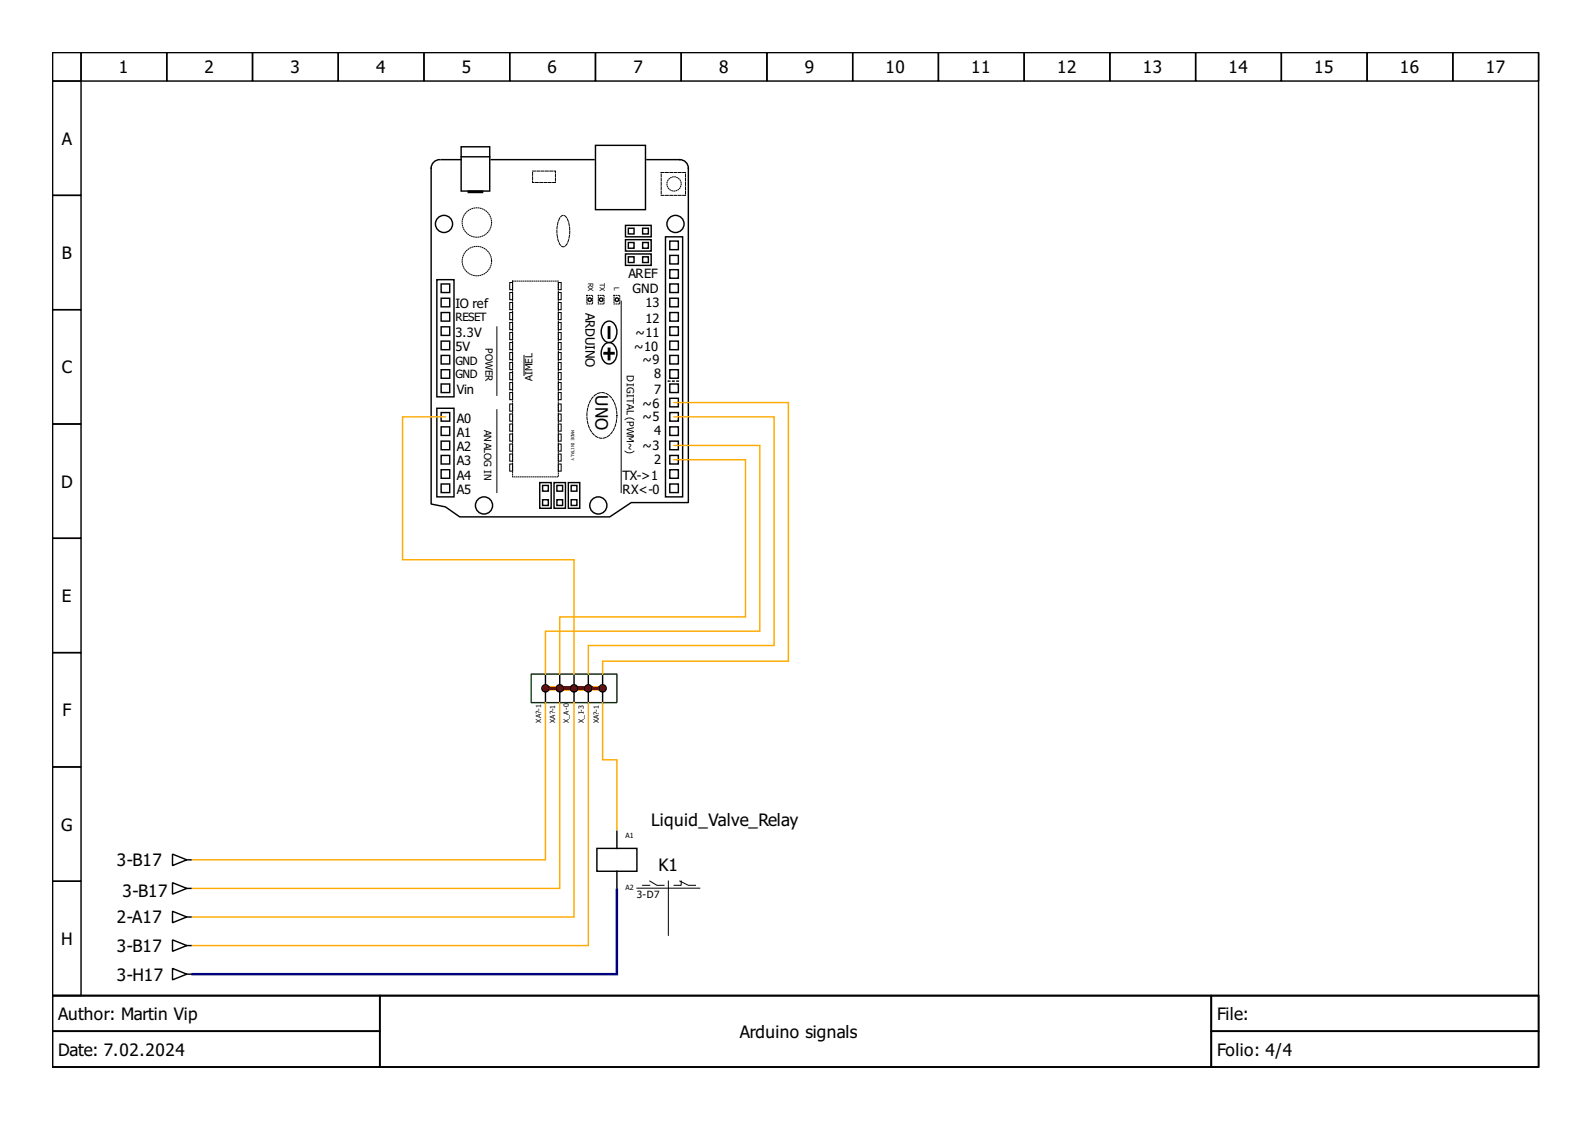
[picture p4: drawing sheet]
<svg xmlns="http://www.w3.org/2000/svg" width="297mm" height="210mm" viewBox="0 0 297 210" stroke-linecap="round" stroke-linejoin="round" font-family="sans-serif">
<g fill="none" stroke="#000" stroke-width=".27">
<path d="M9.8 9.8h277.3v176h-277.3zM9.8 9.8h5.3v5.3h-5.3zM9.8 15.1h5.3v21.4h-5.3zM15.1 9.8h16v5.3h-16zM31.1 9.8h16v5.3h-16zM47.1 9.8h16v5.3h-16zM63.1 9.8h16v5.3h-16zM79.1 9.8h16v5.3h-16zM95.1 9.8h16v5.3h-16zM111.1 9.8h16v5.3h-16zM127.1 9.8h16v5.3h-16zM143.1 9.8h16v5.3h-16z"/>
<path d="M159.1 9.8h16v5.3h-16zM175.1 9.8h16v5.3h-16zM191.1 9.8h16v5.3h-16zM207.1 9.8h16v5.3h-16zM223.1 9.8h16v5.3h-16zM239.1 9.8h16v5.3h-16zM255.1 9.8h16v5.3h-16zM271.1 9.8h16v5.3h-16zM9.8 36.5h5.3v21.3h-5.3zM82 29.8a1.6 1.6 0 0 0-1.6 1.6v62.6l2.7 .6 2.7 1.8h28l4-2.6h10.6v-62.4a1.6 1.6 0 0 0-1.6-1.6h-6.1M82.3 29.8h3.7M86 27.4h5.4v8.3h-5.4z"/>
<path d="M86 29.3h5.4M87.4 35.7h2.6v.2h-2.6zM91.6 29.8h19.2M111.1 27.1h9.3v12h-9.3zM9.8 57.8h5.3v21.3h-5.3zM81.5 52.2h3.2v21.8h-3.2zM82.3 58.3h1.6v1.6h-1.6zM82.3 55.6h1.6v1.6h-1.6zM82.3 53h1.6v1.6h-1.6zM116.7 44.7h4.8v2.1h-4.8zM116.7 42.1h4.8v2.1h-4.8zM116.7 47.4h4.8v2.1h-4.8z"/>
<path d="M117.2 45.2h1.1v1.1h-1.1zM117.2 47.9h1.1v1.1h-1.1zM117.2 42.6h1.1v1h-1.1zM119.9 42.6h1.1v1h-1.1zM119.9 45.2h1.1v1.1h-1.1zM119.9 47.9h1.1v1.1h-1.1zM124.2 44.2h3.2v48.5h-3.2zM125 47.6h1.6v1.6h-1.6zM125 50.3h1.6v1.6h-1.6zM125 45h1.6v1.6h-1.6zM125 55.6h1.6v1.6h-1.6zM125 58.3h1.6v1.6h-1.6z"/>
<path d="M125 53h1.6v1.6h-1.6zM9.8 79.1h5.3v21.3h-5.3zM81.5 76.2h3.2v16.5h-3.2zM82.3 79.6h1.6v1.6h-1.6zM82.3 61h1.6v1.6h-1.6zM82.3 63.6h1.6v1.6h-1.6zM82.3 77h1.6v1.6h-1.6zM82.3 69h1.6v1.6h-1.6zM82.3 71.6h1.6v1.6h-1.6zM82.3 66.3h1.6v1.6h-1.6zM112.7 65.8h1.9v.2h-1.9zM112.9 64.2a1.37 1.37 0 0 1 1.4-.1 1.37 1.37 0 0 1 .8 1.3 2 2 0 0 1-1.5 2.5 2.12 2.12 0 0 1-1-3.4z"/>
<path d="M112.9 60.2a1.37 1.37 0 0 1 1.4-.1 1.37 1.37 0 0 1 .8 1.3 2 2 0 0 1-1.5 2.5 2.12 2.12 0 0 1-1-3.4zM113.5 65h.3v2.1h-.3zM113.5 61h.3v2.1h-.3zM125 79.6h1.6v1.6h-1.6zM125 77h1.6v1.6h-1.6zM125 74.3h1.6v1.6h-1.6zM125 71.6h1.6v1.6h-1.6zM125 69h1.6v1.6h-1.6zM125 63.6h1.6v1.6h-1.6zM125 66.3h1.6v1.6h-1.6zM125 61h1.6v1.6h-1.6zM82.3 85h1.6v1.6h-1.6z"/>
<path d="M82.3 87.6h1.6v1.6h-1.6zM82.3 82.3h1.6v1.6h-1.6zM82.3 90.3h1.6v1.6h-1.6zM100.7 90h2.1v4.8h-2.1zM101.2 93.2h1.1v1.1h-1.1zM101.2 90.6h1.1v1h-1.1zM103.4 90h2.1v4.8h-2.1zM103.9 93.2h1.1v1.1h-1.1zM103.9 90.6h1.1v1h-1.1zM106 90h2.2v4.8h-2.2zM106.6 90.6h1v1h-1zM106.6 93.2h1v1.1h-1z"/>
<path d="M125 82.3h1.6v1.6h-1.6zM125 87.6h1.6v1.6h-1.6zM125 90.3h1.6v1.6h-1.6zM125 85h1.6v1.6h-1.6zM9.8 100.4h5.3v21.4h-5.3zM9.8 121.8h5.3v21.3h-5.3zM101.8 125.8v1.8M101.8 129.2v1.9M104.4 125.8v1.8M104.4 129.2v1.9M107.1 125.8v1.8M107.1 129.2v1.9"/>
<path d="M109.8 125.8v1.8M109.8 129.2v1.9M112.4 125.8v1.8M112.4 129.2v1.9M9.8 143.1h5.3v21.3h-5.3zM32.2 159.4l2.7 1-2.7 1.1zM111.4 158.3h7.4v4.3h-7.4zM115.1 155.1v3.2M9.8 164.4h5.3v21.4h-5.3zM32.2 175.4l2.7 1-2.7 1.1zM32.2 164.7l2.7 1.1-2.7 1zM32.2 170l2.7 1.1-2.7 1.1z"/>
<path d="M34.9 160.4h.8M34.9 176.4h.8M34.9 165.8h.8M34.9 171.1h.8M115.1 162.6v3.2M9.8 185.8h277.3v13.3h-277.3zM9.8 185.8h61v6.6h-61zM9.8 192.4h61v6.7h-61zM32.2 180.7l2.7 1.1-2.7 1zM34.9 181.8h.8M70.8 185.8h155.2v13.3h-155.2zM226 185.8h61.1v6.6h-61.1z"/>
<path d="M226 192.4h61.1v6.7h-61.1z"/>
<circle cx="82.8" cy="41.8" r="1.6"/>
<circle cx="110" cy="55.9" r=".33"/>
<circle cx="112.2" cy="55.9" r=".33"/>
<circle cx="115.1" cy="55.9" r=".33"/>
<circle cx="126" cy="41.8" r="1.6"/>
<circle cx="90.3" cy="94.3" r="1.6"/>
<circle cx="111.6" cy="94.3" r="1.6"/>
<circle cx="101.8" cy="128.4" r=".67"/>
<circle cx="104.4" cy="128.4" r=".67"/>
<circle cx="107.1" cy="128.4" r=".67"/>
<circle cx="109.8" cy="128.4" r=".67"/>
<circle cx="112.4" cy="128.4" r=".67"/>
</g>
<g fill="#f00" stroke="#f00" stroke-width=".27">
<path d="M104.4 128.2h5.4v.5h-5.4z" fill-rule="evenodd"/>
<path d="M107.1 128.2h5.3v.5h-5.3z" fill-rule="evenodd"/>
<path d="M101.8 128.2h5.3v.5h-5.3z" fill-rule="evenodd"/>
<circle cx="109.8" cy="128.4" r=".53"/>
<circle cx="104.4" cy="128.4" r=".53"/>
<circle cx="112.4" cy="128.4" r=".53"/>
<circle cx="107.1" cy="128.4" r=".53"/>
<circle cx="101.8" cy="128.4" r=".53"/>
</g>
<g fill="none" stroke="#000" stroke-width=".19">
<path d="M95.1 54.6h.5v1.3h-.5zM95.1 56.4h.5v1.4h-.5zM95.1 52.7h.5v1.3h-.5zM95.1 58.3h.5v1.3h-.5zM104.2 54.6h.5v1.3h-.5zM104.2 56.4h.5v1.4h-.5zM104.2 52.7h.5v1.3h-.5zM104.2 58.3h.5v1.3h-.5zM115.9 56.2v35.7M92.7 61v12.8M92.7 76.4v15.5M95.1 71.4h.5v1.3h-.5z"/>
<path d="M95.1 77.2h.5v1.4h-.5zM95.1 79.1h.5v1.3h-.5zM95.1 62h.5v1.4h-.5zM95.1 75.4h.5v1.3h-.5zM95.1 60.2h.5v1.3h-.5zM95.1 65.8h.5v1.3h-.5zM95.1 73.2h.5v1.4h-.5zM95.1 67.6h.5v1.4h-.5zM95.1 63.9h.5v1.3h-.5zM95.1 69.5h.5v1.3h-.5zM97.8 66.3v3.7M104.2 60.2h.5v1.3h-.5z"/>
<path d="M104.2 77.2h.5v1.4h-.5zM104.2 71.4h.5v1.3h-.5zM104.2 62h.5v1.4h-.5zM104.2 79.1h.5v1.3h-.5zM104.2 65.8h.5v1.3h-.5zM104.2 75.4h.5v1.3h-.5zM104.2 73.2h.5v1.4h-.5zM104.2 67.6h.5v1.4h-.5zM104.2 63.9h.5v1.3h-.5zM104.2 69.5h.5v1.3h-.5zM95.1 84.7h.5v1.3h-.5zM95.1 82.8h.5v1.4h-.5z"/>
<path d="M95.1 86.6h.5v1.3h-.5zM95.1 81h.5v1.3h-.5zM104.2 82.8h.5v1.4h-.5zM104.2 84.7h.5v1.3h-.5zM104.2 86.6h.5v1.3h-.5zM104.2 81h.5v1.3h-.5zM118.8 165.7h11.8M119.9 165.2h1.3M121.2 164.4l1.4 .8h1.3M124.7 164.4v10.1M126.8 164.4l1.6 .8h1.4M127.1 164.4v.8h-1.3"/>
</g>
<g fill="none" stroke="#000" stroke-width=".19" stroke-dasharray=".1 .3">
<path d="M95.6 52.4h8.6v36.6h-8.6zM109.5 55.1h1.1v1.6h-1.1zM111.6 55.1h1.1v1.6h-1.1zM114.6 55.1h1v1.6h-1z"/>
<circle cx="125.8" cy="34.3" r="1.33"/>
<circle cx="89" cy="48.7" r="2.75"/>
<circle cx="89" cy="41.5" r="2.75"/>
</g>
<path d="M124.7 71.1h2.1" fill="none" stroke="#000" stroke-width=".27" stroke-dasharray=".3 .5"/>
<path d="M99.4 31.9h4.2v2.2h-4.2zM123.4 32.2h4.5v4.3h-4.5zM104.8 40.3l.3-.1a1.58 1.58 0 0 1 1 1.4 5.1 5.1 0 0 1-.7 4.3l-.3 .1a1.58 1.58 0 0 1-1-1.4 5.1 5.1 0 0 1 .7-4.3zM110.7 74a2.13 2.13 0 0 1 3.6 .5 5.5 5.5 0 0 1-.9 6.9 2.16 2.16 0 0 1-3.1-.9 5.8 5.8 0 0 1 .4-6.5z" fill="none" stroke="#000" stroke-width=".19" stroke-dasharray=".5 .3"/>
<path d="M99.1 125.8h16v5.3h-16z" fill="none" stroke="#050" stroke-width=".27"/>
<path d="M83.1 77.8h-8v26.6h32v21.4M125.8 77.8h18.6v42.6h-34.6v5.4M125.8 75.1h21.3v48.3h-34.7v2.4M125.8 85.8h13.3v29.3h-34.7v10.7M125.8 83.1h16v34.7h-40v8M101.8 131.1v29.3h-65.9M104.4 131.1v34.7h-68.5M107.1 131.1v40h-71.2M109.8 131.1v45.3h-73.9M112.4 131.1v10.7h2.7v13" fill="none" stroke="#fa0" stroke-width=".27"/>
<path d="M115.1 166v15.8h-79.2" fill="none" stroke="#00007f" stroke-width=".45"/>
<g font-size="3.2">
<text x="22.2" y="13.7">1</text>
<text x="38.2" y="13.7">2</text>
<text x="54.2" y="13.7">3</text>
<text x="70.2" y="13.7">4</text>
<text x="86.2" y="13.7">5</text>
<text x="102.2" y="13.7">6</text>
<text x="118.2" y="13.7">7</text>
<text x="134.2" y="13.7">8</text>
<text x="150.2" y="13.7">9</text>
<text x="165.2" y="13.7">10</text>
<text x="181.2" y="13.7">11</text>
<text x="197.2" y="13.7">12</text>
<text x="213.2" y="13.7">13</text>
<text x="229.2" y="13.7">14</text>
<text x="245.2" y="13.7">15</text>
<text x="261.2" y="13.7">16</text>
<text x="277.2" y="13.7">17</text>
<text x="11.5" y="27">A</text>
<text x="11.5" y="48.3">B</text>
<text x="11.5" y="69.6">C</text>
<text x="111.1" y="73.8" transform="rotate(90 111.1 73.8)">UNO</text>
<text x="11.4" y="91">D</text>
<text x="11.5" y="112.3">E</text>
<text x="11.7" y="133.6">F</text>
<text x="11.4" y="155">G</text>
<text x="121.5" y="154">Liquid_Valve_Relay</text>
<text x="21.8" y="161.6">3-B17</text>
<text x="22.9" y="167.4">3-B17</text>
<text x="122.8" y="162.5">K1</text>
<text x="21.8" y="172.3">2-A17</text>
<text x="11.4" y="176.3">H</text>
<text x="21.8" y="177.6">3-B17</text>
<text x="21.8" y="183">3-H17</text>
<text x="10.9" y="190.3">Author: Martin Vip</text>
<text x="227.1" y="190.3">File:</text>
<text x="10.9" y="197">Date: 7.02.2024</text>
<text x="138" y="193.6">Arduino signals</text>
<text x="227.1" y="197">Folio: 4/4</text>
</g>
<g font-size="2.4">
<text x="117.2" y="51.9">AREF</text>
<text x="85" y="57.5">IO ref</text>
<text x="109.2" y="58.3" transform="rotate(90 109.2 58.3)">ARDUINO</text>
<text x="118" y="54.6">GND</text>
<text x="120.4" y="57.2">13</text>
<text x="85" y="62.8">3.3V</text>
<text x="85" y="65.5">5V</text>
<text x="118.3" y="65.5">~10</text>
<text x="118.6" y="62.8">~11</text>
<text x="120.4" y="60.2">12</text>
<text x="119.9" y="67.9">~9</text>
<text x="122" y="70.6">8</text>
<text x="85.2" y="73.5">Vin</text>
<text x="119.9" y="76.2">~6</text>
<text x="122" y="73.5">7</text>
<text x="85.2" y="78.8">A0</text>
<text x="85.2" y="81.5">A1</text>
<text x="119.9" y="83.9">~3</text>
<text x="119.9" y="78.6">~5</text>
<text x="122" y="81.2">4</text>
<text x="85.2" y="89.5">A4</text>
<text x="85.2" y="86.8">A3</text>
<text x="85.2" y="84.2">A2</text>
<text x="116.2" y="89.5">TX-&gt;1</text>
<text x="122" y="86.6">2</text>
<text x="85.2" y="92.2">A5</text>
<text x="116.2" y="92.2">RX&lt;-0</text>
</g>
<g font-size="2.1">
<text x="85" y="59.9">RESET</text>
<text x="85" y="68.2">GND</text>
<text x="85" y="70.6">GND</text>
</g>
<g font-size="1.9">
<text x="90.6" y="65" transform="rotate(90 90.6 65)">POWER</text>
<text x="99.4" y="71.1" transform="rotate(-90 99.4 71.1)">AIMEL</text>
<text x="117" y="70" transform="rotate(90 117 70)">DIGITAL (PWM~)</text>
<text x="90.3" y="80.2" transform="rotate(90 90.3 80.2)">ANALOG IN</text>
<text x="118.8" y="167.6">3-D7</text>
</g>
<g font-size="1.3">
<text x="109.8" y="52.7" transform="rotate(90 109.8 52.7)">RX</text>
<text x="111.9" y="52.7" transform="rotate(90 111.9 52.7)">TX</text>
<text x="114.6" y="53.5" transform="rotate(90 114.6 53.5)">L</text>
<text x="101" y="134.8" transform="rotate(-90 101 134.8)">XA?-1</text>
<text x="103.6" y="134.9" transform="rotate(-90 103.6 134.9)">XA?-1</text>
<text x="106.2" y="134.9" transform="rotate(-90 106.2 134.9)">X_A-0</text>
<text x="108.9" y="134.9" transform="rotate(-90 108.9 134.9)">X_I-3</text>
<text x="111.7" y="134.9" transform="rotate(-90 111.7 134.9)">XA?-1</text>
<text x="116.7" y="156.4">A1</text>
<text x="116.7" y="166">A2</text>
</g>
<text font-size=".8" x="106.6" y="80.2" transform="rotate(90 106.6 80.2)">MADE IN ITALY</text>
</svg>
